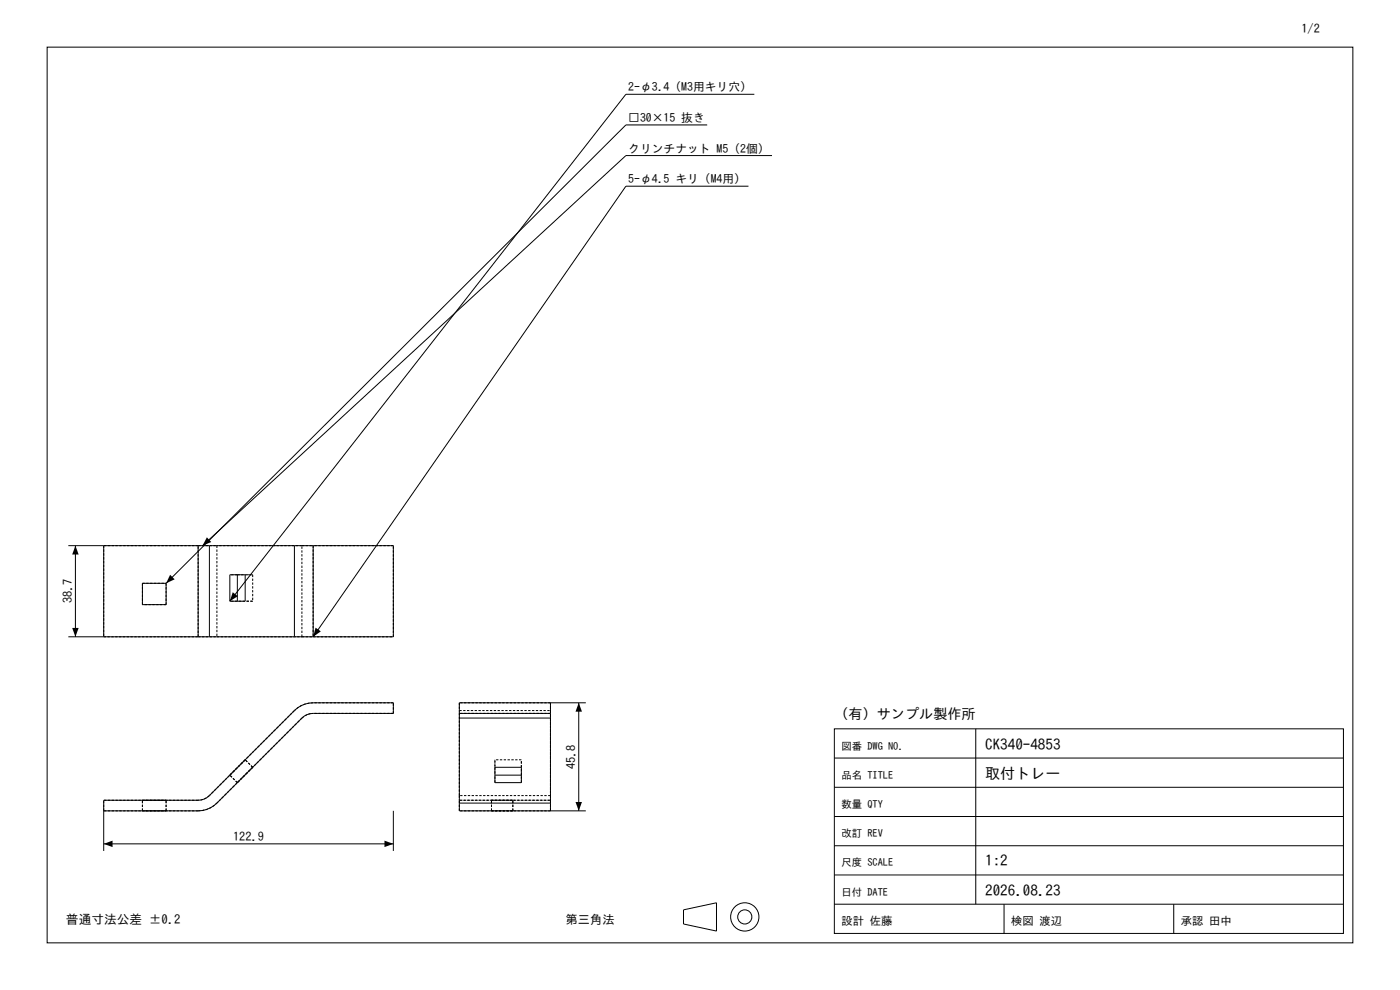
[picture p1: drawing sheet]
<svg xmlns="http://www.w3.org/2000/svg" width="297mm" height="210mm" viewBox="0 0 297 210" stroke-linecap="round" stroke-linejoin="round" font-family="sans-serif">
<g fill="none" stroke="#000" stroke-width=".21">
<path d="M10 10h277v190h-277zM160 20h-27.2l-84 107.5M150 26.5h-17.2l-97.6 97.2M158.8 39.5h-26l-66.4 95.6M163.8 33h-31l-89.8 82.7M14.5 115.7h27.5M16 115.7v19.4M22 115.7v19.4M42 115.7h2.4M42 115.7v19.4M44.4 115.7h18.1M44.4 115.7v19.4"/>
<path d="M62.5 115.7h3.9M62.5 115.7v19.4M66.4 115.7h17v19.4h-17M66.4 115.7v19.4M14.5 135.1h27.5M30.2 123.7h5v4.6h-5zM42 135.1h2.4M44.4 135.1h18.1M48.8 121.9h3.2v5.6h-3.2zM50.3 121.9v5.6M62.5 135.1h3.9M97.4 151.3v1"/>
<path d="M97.4 151.3h19.4M97.4 152.3v18.1M97.4 152.3h19.4M116.8 151.3v1M116.8 149.1v2.2M116.8 152.3v18.1M122.8 149.1v22.9M124.3 149.1h-26.9v2.2M177 154.6h108v43.4h-108zM207 154.6v37.2M22 172h20a5.6 5.6 0 0 0 4-1.6l18-18.1a3.4 3.4 0 0 1 2.4-1h17v-2.2h-17a5.6 5.6 0 0 0-3.9 1.6l-18.1 18.1a3.4 3.4 0 0 1-2.4 .9h-20v10.8M22 179h61.4"/>
<path d="M83.4 172v8.5M97.4 170.4v1.6h26.9M97.4 170.4h19.4M105 162.8h5.6v3.2h-5.6zM105 164.4h5.6M116.8 170.4v1.6M177 179.4h108M177 173.2h108M177 167h108M177 160.8h108M145 193l7-1.5v6l-7-1.5zM177 191.8h108"/>
<path d="M177 185.6h108M213 191.8v6.2M249 191.8v6.2"/>
<circle cx="158" cy="194.5" r="3"/>
<circle cx="158" cy="194.5" r="1.5"/>
</g>
<g fill="none" stroke="#000" stroke-width=".21" stroke-dasharray=".5 .3" stroke-linecap="butt">
<path d="M22 115.7v19.4M42 115.7h-20M42 115.7h4M46 115.7v19.4M64 115.7h-18M64 115.7h2.4M66.4 115.7v19.4M83.4 115.7h-17M22 135.1h20M30.2 123.7h5M30.2 128.3v-4.6M35.2 123.7v4.6"/>
<path d="M35.2 128.3h-5M42 135.1h4M42 135.1v-19.4M46 135.1h18M50.3 121.9h3.3M50.3 127.5h-1.5M50.3 121.9h-1.5M53.6 127.5h-3.3M53.6 121.9v5.6M53.6 127.5h-1.6M53.6 121.9h-1.6M64 135.1h2.4"/>
<path d="M64 135.1v-19.4M66.4 135.1h17M83.4 135.1v-19.4M62.5 150.7l-18.1 18.1M64 152.3l-18 18.1M64 152.3a3.4 3.4 0 0 1 2.4-1M66.4 149.1a5.6 5.6 0 0 0-3.9 1.6M83.4 151.3h-17M83.4 151.3v-2.2M83.4 149.1h-17M97.4 149.1v1.6M97.4 150.7h19.4"/>
<path d="M116.8 149.1v1.6M116.8 150.7v18.1M116.8 151.3h-19.4M116.8 149.1h-19.4M22 172v-2.3M30.2 172h5M30.2 169.7h5M30.2 172v-2.3M35.2 172h-5M35.2 169.7h-5M35.2 172v-2.3M42 172h-20"/>
<path d="M42 169.7h-20M42 172a5.6 5.6 0 0 0 4-1.6M44.4 168.8a3.4 3.4 0 0 1-2.4 .9M48.8 164.4l3.2-3.2M50.3 166l3.3-3.2M50.3 166l-1.5-1.6M52 161.2l-3.2 3.2M53.6 162.8l-3.3 3.2M53.6 162.8l-1.6-1.6M97.4 172v-2.3M97.4 168.8v.9M97.4 168.8v-18.1"/>
<path d="M97.4 169.7h19.4M104.3 172h4.5M104.3 169.7h4.5M104.3 172v-2.3M105 161.2v3.2M105 162.8v-1.6M105 166v-1.6M108.8 172h-4.5M108.8 169.7h-4.5M108.8 172v-2.3M110.6 161.2h-5.6M110.6 164.4v-3.2"/>
<path d="M110.6 162.8v-1.6M110.6 166v-1.6M116.8 172v-2.3M116.8 172h-19.4M116.8 169.7h-19.4M116.8 168.8v.9M116.8 168.8h-19.4"/>
</g>
<path d="M16 115.7l.7 1.9h-1.4zM43.9 114l.9 1-1.8 .7zM15.3 133.2h1.4l-.7 1.9zM36.1 121.9l1 1-1.9 .8zM49.4 125.6l1.1 .9-1.7 1zM66.9 133.1l1.2 .8-1.7 1.2zM122.8 149.1l.7 1.9h-1.4zM22 179l1.9-.7v1.4zM81.6 178.3l1.8 .7-1.8 .7zM122.1 170.1h1.4l-.7 1.9z" fill="#000"/>
<g font-size="3.2">
<text x="209" y="159">CK340-4853</text>
<text x="209" y="165.2">取付トレー</text>
<text x="209" y="183.8">1:2</text>
<text x="209" y="190">2026.08.23</text>
</g>
<text font-size="3" x="177" y="152.6">（有）サンプル製作所</text>
<text font-size="2.7" x="14" y="196">普通寸法公差 ±0.2</text>
<g font-size="2.6">
<text x="276.1" y="7">1/2</text>
<text x="15.3" y="128" transform="rotate(-90 15.3 128)">38.7</text>
<text x="122.1" y="163.1" transform="rotate(-90 122.1 163.1)">45.8</text>
<text x="49.5" y="178.3">122.9</text>
<text x="120" y="196">第三角法</text>
</g>
<g font-size="2.5">
<text x="133.3" y="19.4">2-φ3.4（M3用キリ穴）</text>
<text x="133.3" y="25.9">□30×15 抜き</text>
<text x="133.3" y="32.4">クリンチナット M5（2個）</text>
<text x="133.3" y="38.9">5-φ4.5 キリ（M4用）</text>
</g>
<g font-size="2.4">
<text x="178.5" y="196.2">設計 佐藤</text>
<text x="214.5" y="196.2">検図 渡辺</text>
<text x="250.5" y="196.2">承認 田中</text>
</g>
<g font-size="2.2">
<text x="178.5" y="159">図番 DWG NO.</text>
<text x="178.5" y="165.2">品名 TITLE</text>
<text x="178.5" y="171.4">数量 QTY</text>
<text x="178.5" y="177.6">改訂 REV</text>
<text x="178.5" y="183.8">尺度 SCALE</text>
<text x="178.5" y="190">日付 DATE</text>
</g>
</svg>
